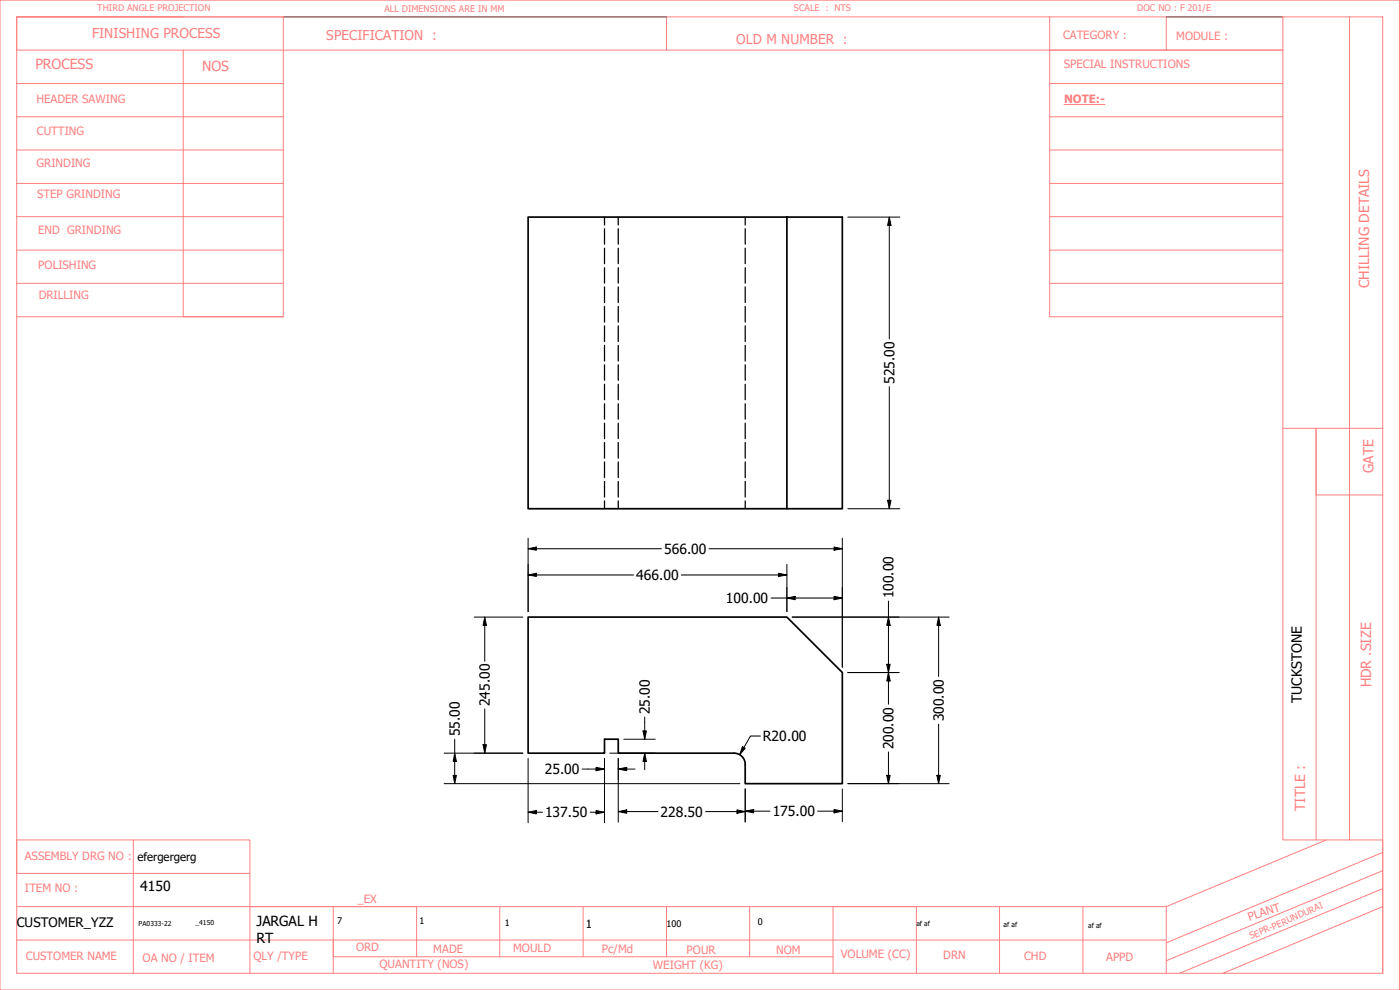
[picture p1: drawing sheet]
<svg xmlns="http://www.w3.org/2000/svg" width="420mm" height="297mm" viewBox="0 0 420 297" stroke-linecap="round" stroke-linejoin="round" font-family="sans-serif">
<!-- layer: Visible (ANSI) -->
<path d="M236.2 65.1v87.5h-77.7v-87.5h94.3v87.5h-16.6M220.3 226a3.3 3.3 0 0 1 3.3 3.3v5.8h29.2v-33.3l-16.6-16.6h-77.7v40.8h22.9v-4.2h4.1v4.2h34.8" fill="none" stroke="#000" stroke-width=".51"/>
<!-- layer: Hidden (ANSI) -->
<g fill="none" stroke="#000" stroke-width=".38">
<path d="M181.4 65.1v2.4M181.4 68.6v4.7M181.4 74.5v4.6M185.5 65.1v2.4M185.5 68.6v4.7M185.5 74.5v4.6M223.6 65.1v2.4M223.6 68.6v4.7M223.6 74.5v4.6M181.4 80.3v4.6M181.4 86.1v4.7M181.4 91.9v4.7"/>
<path d="M181.4 97.8v4.7M185.5 80.3v4.6M185.5 86.1v4.7M185.5 91.9v4.7M185.5 97.8v4.7M223.6 80.3v4.6M223.6 86.1v4.7M223.6 91.9v4.7M223.6 97.8v4.7M181.4 103.6v4.7M181.4 109.5v4.6M181.4 115.3v4.6"/>
<path d="M185.5 103.6v4.7M185.5 109.5v4.6M185.5 115.3v4.6M223.6 103.6v4.7M223.6 109.5v4.6M223.6 115.3v4.6M181.4 121.1v4.7M181.4 127v4.6M181.4 132.8v4.7M181.4 138.6v4.7M185.5 121.1v4.7M185.5 127v4.6"/>
<path d="M185.5 132.8v4.7M185.5 138.6v4.7M223.6 121.1v4.7M223.6 127v4.6M223.6 132.8v4.7M223.6 138.6v4.7M181.4 144.4v4.7M181.4 150.3v2.3M185.5 144.4v4.7M185.5 150.3v2.3M223.6 144.4v4.7M223.6 150.3v2.3"/>
</g>
<!-- layer: SEPR TEMP BORDER -->
<g fill="none" stroke="#ff8080" stroke-width=".3">
<path d="M0 0h420v297h-420zM5 5.1v9.9h380h-70v80h70M5 5.1h80v89.9h-80M5 5.1h410v286.9h-410zM5 5.1h50M55 15v80h30M200 5.1v9.9M315 5.1v9.9M350 5.1v9.9M385 5.1v123.4h30M405 5.1v246.9M5 25.1h80"/>
<path d="M5 35h80M315 25.1h70M315 35h70M5 45h80M5 55h80M315 45h70M315 55h70M5 65h80M5 75h80M315 65h70M315 75h70M5 85h80"/>
<path d="M315 85h70M385 128.5v123.5h30v40M415 148.5h-20v-20v123.5M40 252h-35v10.1h70M398 252l-48 20M415 255.8l-65 27.1M5 272h345M75 272h25v20M100 272h25v15.1M150 272v15.1M175 272v15.1M200 272v15.1"/>
<path d="M225 272v15.1M300 272v20M325 272v20M350 272v20M415 272l-48 20M415 266.6l-61 25.4M415 261.2l-65 27.1M5 282.1h345M40 292v-40h35v40M100 282.1v5h150M250 292v-20h25v20"/>
</g>
<!-- layer: Sketch Geometry (ANSI) -->
<path d="M85 5.1h115M350 5.1h35" fill="none" stroke="#000" stroke-width=".3"/>
<!-- layer: TEXT -->
<path d="M319.3 31.4h12.3" fill="none" stroke="#ff8080" stroke-width=".3"/>
<!-- layer: Dimension (ANSI) -->
<g fill="none" stroke="#000" stroke-width=".3">
<path d="M254.4 65.1h15.7M266.9 65.1l.5 2.5h-1zM266.9 65.1v36.6M266.9 116v36.6M254.4 152.6h15.7M266.4 150.1h1l-.5 2.5zM158.5 172.5l2.5-.5v1zM158.5 164.6l2.5-.5v1zM158.5 172.5h31.7M158.5 161.5v22M158.5 164.6h40M204.5 172.5h31.7"/>
<path d="M212.8 164.6h40M231.4 179.4h21.4M233.7 172l2.5 .5-2.5 .5zM236.2 179.4l2.4-.5v1zM236.2 169.3v14.2M250.3 178.9l2.5 .5-2.5 .5zM250.3 164.1l2.5 .5-2.5 .5zM252.8 161.5v38.7M142.3 185.2h14.6M145.5 185.2l.5 2.4h-1zM145.5 185.2v13.2M237.7 185.2h47.2"/>
<path d="M266.1 199.3h1l-.5 2.5zM266.6 185.2l.5 2.4h-1zM266.6 180.3v31M281.7 185.2l.5 2.4h-1zM281.7 185.2v17.8M145.5 212.7v13.3M193 219.3h1l-.5 2.5zM193.5 215.1v6.7M254.4 201.8h15.4M266.6 201.8l.5 2.5h-1zM281.7 217.3v17.8M133.3 226h23.6"/>
<path d="M133.3 235.1h88.8M136 232.6h1l-.5 2.5zM136.5 226l.5 2.5h-1zM136.5 221.8v13.3M145 223.4h1l-.5 2.6zM158.5 227.6v19.3M174.7 230.7h6.7M178.9 230.2l2.5 .5-2.5 .6zM181.4 227.6v19.3M183 226h13.7M185.5 230.7l2.6-.5v1.1zM185.5 227.6v19.1"/>
<path d="M185.5 230.7h5.1M187.2 221.8h9.5M193.5 226l.5 2.5h-1zM193.5 226v4.9M222.8 224l.8 .5-1.6 1.9zM223.6 236.7v10M228.2 220.8h-3l-3.2 5.6M252.8 236.7v9.9M254.4 235.1h30.5M266.1 232.6h1l-.5 2.5zM266.6 225.6v9.5M281.2 232.6h1l-.5 2.5z"/>
<path d="M158.5 243.7l2.5-.5v1zM158.5 243.7h4.3M177.1 243.7h4.3M178.9 243.2l2.5 .5-2.5 .5zM185.5 243.5l2.6-.5v1zM185.5 243.5h12M211.8 243.5h11.8M221.2 243l2.4 .5-2.4 .5zM223.6 243.4l2.6-.5v1zM223.6 243.4h7.5M245.4 243.4h7.4M250.3 242.9l2.5 .5-2.5 .5z"/>
</g>
<g fill="#000">
<path d="M266.9 65.1l.5 2.5h-1z" fill-rule="evenodd"/>
<path d="M266.4 150.1h1l-.5 2.5z" fill-rule="evenodd"/>
<path d="M158.5 172.5l2.5-.5v1z" fill-rule="evenodd"/>
<path d="M158.5 164.6l2.5-.5v1z" fill-rule="evenodd"/>
<path d="M233.7 172l2.5 .5-2.5 .5z" fill-rule="evenodd"/>
<path d="M236.2 179.4l2.4-.5v1z" fill-rule="evenodd"/>
<path d="M250.3 178.9l2.5 .5-2.5 .5z" fill-rule="evenodd"/>
<path d="M250.3 164.1l2.5 .5-2.5 .5z" fill-rule="evenodd"/>
<path d="M145.5 185.2l.5 2.4h-1z" fill-rule="evenodd"/>
<path d="M266.1 199.3h1l-.5 2.5z" fill-rule="evenodd"/>
<path d="M266.6 185.2l.5 2.4h-1z" fill-rule="evenodd"/>
<path d="M281.7 185.2l.5 2.4h-1z" fill-rule="evenodd"/>
<path d="M193 219.3h1l-.5 2.5z" fill-rule="evenodd"/>
<path d="M266.6 201.8l.5 2.5h-1z" fill-rule="evenodd"/>
<path d="M136 232.6h1l-.5 2.5z" fill-rule="evenodd"/>
<path d="M136.5 226l.5 2.5h-1z" fill-rule="evenodd"/>
<path d="M145 223.4h1l-.5 2.6z" fill-rule="evenodd"/>
<path d="M178.9 230.2l2.5 .5-2.5 .6z" fill-rule="evenodd"/>
<path d="M185.5 230.7l2.6-.5v1.1z" fill-rule="evenodd"/>
<path d="M193.5 226l.5 2.5h-1z" fill-rule="evenodd"/>
<path d="M222.8 224l.8 .5-1.6 1.9z" fill-rule="evenodd"/>
<path d="M266.1 232.6h1l-.5 2.5z" fill-rule="evenodd"/>
<path d="M281.2 232.6h1l-.5 2.5z" fill-rule="evenodd"/>
<path d="M158.5 243.7l2.5-.5v1z" fill-rule="evenodd"/>
<path d="M178.9 243.2l2.5 .5-2.5 .5z" fill-rule="evenodd"/>
<path d="M185.5 243.5l2.6-.5v1z" fill-rule="evenodd"/>
<path d="M221.2 243l2.4 .5-2.4 .5z" fill-rule="evenodd"/>
<path d="M223.6 243.4l2.6-.5v1z" fill-rule="evenodd"/>
<path d="M250.3 242.9l2.5 .5-2.5 .5z" fill-rule="evenodd"/>
</g>
<g font-size="4.2" fill="#ff8080">
<text x="10.6" y="20.8">PROCESS</text>
<text x="60.6" y="21.4">NOS</text>
<text x="410.9" y="86.3" transform="rotate(-90 410.9 86.3)">CHILLING DETAILS</text>
<text x="412.2" y="141.9" transform="rotate(-90 412.2 141.9)">GATE</text>
<text x="411.5" y="206.2" transform="rotate(-90 411.5 206.2)">HDR .SIZE</text>
<text x="391.7" y="243.3" transform="rotate(-90 391.7 243.3)">TITLE :</text>
</g>
<g font-size="4.2">
<text x="268.4" y="115.2" transform="rotate(-90 268.4 115.2)">525.00</text>
<text x="199.3" y="166.2">566.00</text>
<text x="190.9" y="174">466.00</text>
<text x="268.2" y="179.6" transform="rotate(-90 268.2 179.6)">100.00</text>
<text x="217.9" y="181">100.00</text>
<text x="147" y="211.9" transform="rotate(-90 147 211.9)">245.00</text>
<text x="195" y="214.3" transform="rotate(-90 195 214.3)">25.00</text>
<text x="390.7" y="210.9" transform="rotate(-90 390.7 210.9)">TUCKSTONE</text>
<text x="138" y="221" transform="rotate(-90 138 221)">55.00</text>
<text x="283.2" y="216.5" transform="rotate(-90 283.2 216.5)">300.00</text>
<text x="229" y="222.4">R20.00</text>
<text x="268.2" y="224.8" transform="rotate(-90 268.2 224.8)">200.00</text>
<text x="163.5" y="232.3">25.00</text>
<text x="163.6" y="245.2">137.50</text>
<text x="198.2" y="245">228.50</text>
<text x="231.9" y="244.9">175.00</text>
<text x="42.1" y="267.3">4150</text>
<text x="77" y="277.9">JARGAL H</text>
<text x="77" y="282.9">RT</text>
</g>
<g font-size="4.1" fill="#ff8080">
<text x="27.6" y="11.4">FINISHING PROCESS</text>
<text x="97.9" y="12.1">SPECIFICATION :</text>
<text x="220.9" y="13.1">OLD M NUMBER :</text>
</g>
<text font-size="3.9" x="5" y="278.2">CUSTOMER_YZZ</text>
<g font-size="3.4" fill="#ff8080">
<text x="319" y="11.7">CATEGORY :</text>
<text x="353" y="11.9">MODULE :</text>
<text x="319.3" y="20.4">SPECIAL INSTRUCTIONS</text>
<text x="10.9" y="30.8">HEADER SAWING</text>
<text x="319.3" y="30.8">NOTE:-</text>
<text x="11" y="40.4">CUTTING</text>
<text x="11" y="50">GRINDING</text>
<text x="11.1" y="59.4">STEP GRINDING</text>
<text x="11.5" y="70.1">END GRINDING</text>
<text x="11.5" y="80.6">POLISHING</text>
<text x="11.6" y="89.8">DRILLING</text>
<text x="7.4" y="258">ASSEMBLY DRG NO :</text>
<text x="7.5" y="267.6">ITEM NO :</text>
<text x="107.3" y="271.1">_EX</text>
<text x="375" y="276.3" transform="rotate(-18 375 276.3)">PLANT</text>
<text x="106.9" y="285.2">ORD</text>
<text x="130" y="286">MADE</text>
<text x="154" y="285.7">MOULD</text>
<text x="180.7" y="286">Pc/Md</text>
<text x="206.1" y="286.1">POUR</text>
<text x="233" y="286.2">NOM</text>
<text x="252.3" y="287.6">VOLUME (CC)</text>
<text x="283.1" y="287.8">DRN</text>
<text x="7.7" y="288.1">CUSTOMER NAME</text>
<text x="42.8" y="288.8">OA NO / ITEM</text>
<text x="76.1" y="288.1">QLY /TYPE</text>
<text x="113.9" y="290.4">QUANTITY (NOS)</text>
<text x="196" y="290.9">WEIGHT (KG)</text>
<text x="307.3" y="288.1">CHD</text>
<text x="332" y="288.3">APPD</text>
</g>
<g font-size="3.4">
<text x="41.3" y="258.3">efergergerg</text>
<text x="175.8" y="278.6">1</text>
</g>
<g font-size="2.7" fill="#ff8080">
<text x="29.2" y="3.4">THIRD ANGLE PROJECTION</text>
<text x="115.4" y="3.5">ALL DIMENSIONS ARE IN MM</text>
<text x="238.3" y="3.4">SCALE : NTS</text>
<text x="341.3" y="3.3">DOC NO : F 201/E</text>
<text x="375.5" y="281.9" transform="rotate(-24 375.5 281.9)">SEPR-PERUNDURAI</text>
</g>
<g font-size="2.7">
<text x="101.2" y="277.1">7</text>
<text x="125.9" y="277.3">1</text>
<text x="151.5" y="277.8">1</text>
<text x="200" y="278.2">100</text>
<text x="227.4" y="277.6">0</text>
</g>
<g font-size="2">
<text x="41.6" y="277.7">PA0333-22</text>
<text x="58.7" y="277.6">_4150</text>
<text x="275" y="277.9">af af</text>
<text x="301.2" y="278.2">af af</text>
<text x="326.6" y="278.6">af af</text>
</g>
</svg>
